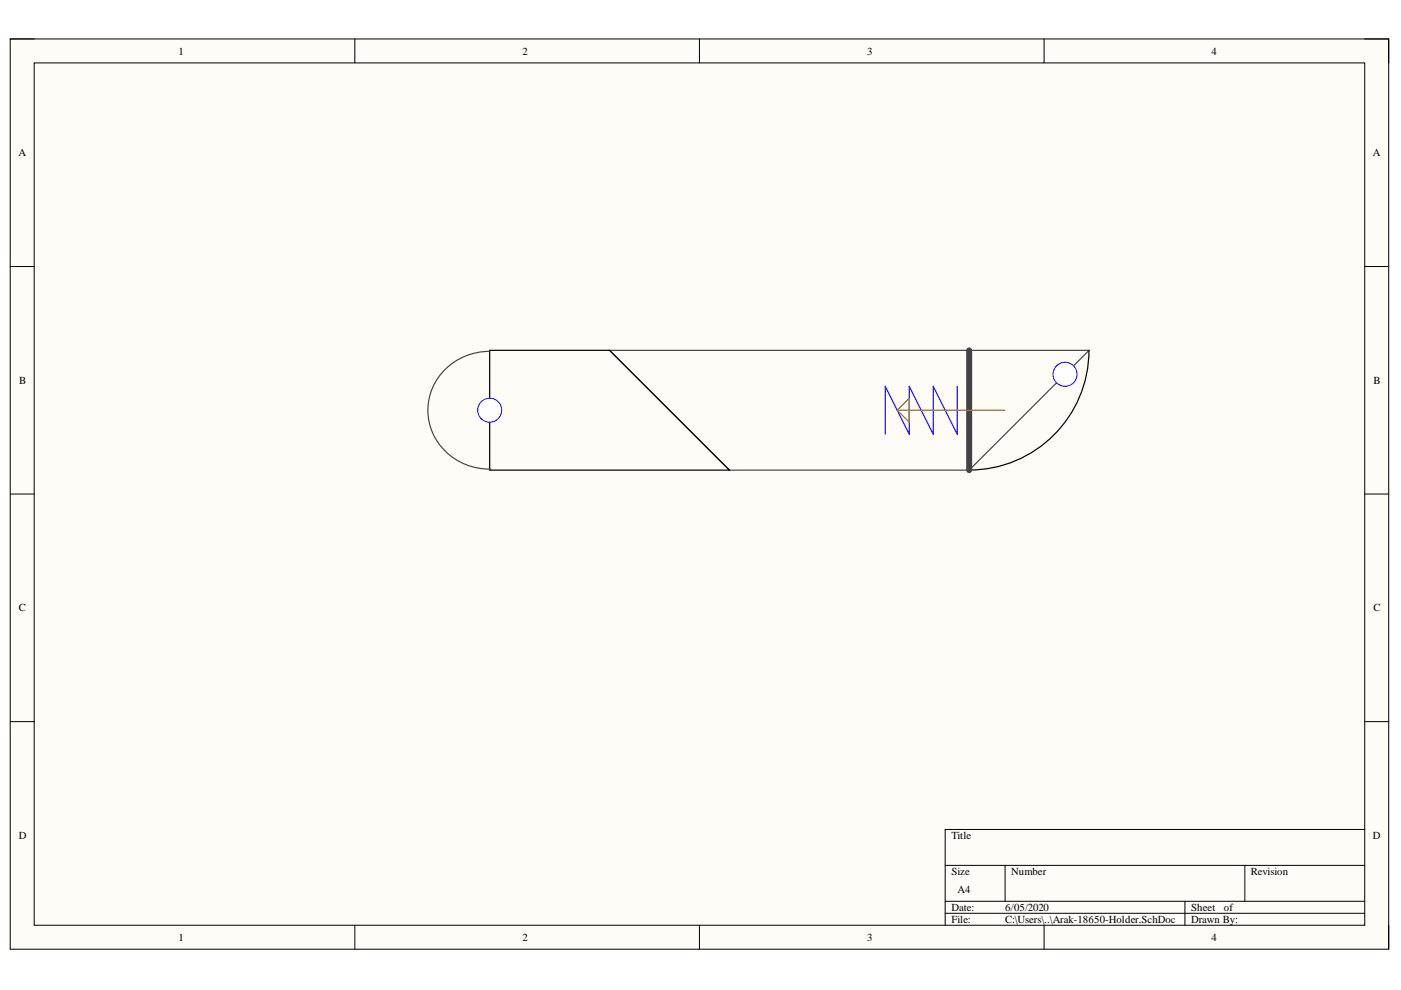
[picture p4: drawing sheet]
<svg xmlns="http://www.w3.org/2000/svg" width="297mm" height="210mm" viewBox="0 0 297 210" stroke-linecap="round" stroke-linejoin="round" font-family="sans-serif">
<path d="M2.2 8.3h292.2v193h-292.2z" fill-rule="evenodd" fill="#fffcf8"/>
<path d="M2.2 8.3h292.2v193h-292.2z" fill="none" stroke="#000" stroke-width=".21"/>
<path d="M7.2 13.3h282.2v182.9h-282.2z" fill-rule="evenodd" fill="#fffcf8"/>
<g fill="none" stroke="#000" stroke-width=".21">
<path d="M2.2 8.3h5M7.2 13.3h282.2v182.9h-282.2zM75.2 8.3v5M148.3 8.3v5M221.4 8.3v5M289.4 8.3h5v5M2.2 56.5h5M289.4 56.5h5M2.2 104.8h5M289.4 104.8h5M2.2 153h5M289.4 153h5"/>
<path d="M289.4 175.9h-89v20.3M75.2 196.2v5.1M148.3 196.2v5.1M200.4 183.5h89M200.4 191.1h89M200.4 193.6h89M213.1 183.5v7.6M221.4 196.2v5.1M251.2 191.1v5.1M263.9 183.5v7.6M294.4 196.2v5.1"/>
</g>
<path d="M129.2 74.3h101.7l-25.4 25.4h-50.8z" fill="none" stroke="#434343" stroke-width=".25"/>
<path d="M230.9 74.3a25.4 25.4 0 0 1-25.4 25.4" fill="none" stroke="#000" stroke-width=".25"/>
<path d="M205.5 74.3v25.4" fill="none" stroke="#434343" stroke-width="1.3"/>
<path d="M202.9 81.9v10.2l-5-10.2v10.2l-5.1-10.2v10.2l-5.1-10.2v10.2" fill="none" stroke="#00f" stroke-width=".25"/>
<path d="M190.2 87l2.6-2.6v5.1zM190.2 87h22.9" fill="none" stroke="#b45f06" stroke-width=".25"/>
<circle cx="225.8" cy="79.4" r="2.54" fill="#fff"/>
<circle cx="225.8" cy="79.4" r="2.54" fill="none" stroke="#00f" stroke-width=".21"/>
<path d="M103.8 74.3h25.4l25.5 25.4h-50.9z" fill="none" stroke="#000" stroke-width=".25"/>
<path d="M103.8 74.5a12.6 12.6 0 0 0-11.9 17.6 13.2 13.2 0 0 0 12.2 7.4" fill="none" stroke="#434343" stroke-width=".25"/>
<circle cx="103.8" cy="87" r="2.54" fill="#fff"/>
<circle cx="103.8" cy="87" r="2.54" fill="none" stroke="#00f" stroke-width=".21"/>
<g font-size="2.3">
<text x="37.9" y="11.6">1</text>
<text x="110.8" y="11.6">2</text>
<text x="183.9" y="11.6">3</text>
<text x="256.9" y="11.6">4</text>
<text x="3.9" y="33.1">A</text>
<text x="291.1" y="33.1">A</text>
<text x="4.1" y="81.3">B</text>
<text x="291.2" y="81.3">B</text>
<text x="4" y="129.6">C</text>
<text x="291.2" y="129.6">C</text>
<text x="4" y="177.8">D</text>
<text x="201.7" y="177.8">Title</text>
<text x="291.1" y="177.8">D</text>
<text x="201.7" y="185.5">Size</text>
<text x="214.4" y="185.5">Number</text>
<text x="265.2" y="185.5">Revision</text>
<text x="203" y="189.3">A4</text>
<text x="201.7" y="193.1">Date:</text>
<text x="201.7" y="195.7">File:</text>
<text x="213.1" y="193.1">6/05/2020</text>
<text x="213.1" y="195.7">C:\Users\..\Arak-18650-Holder.SchDoc</text>
<text x="252.5" y="193.1">Sheet</text>
<text x="252.5" y="195.7">Drawn By:</text>
<text x="259.5" y="193.1">of</text>
<text x="37.9" y="199.5">1</text>
<text x="110.8" y="199.5">2</text>
<text x="183.9" y="199.5">3</text>
<text x="256.9" y="199.5">4</text>
</g>
</svg>
